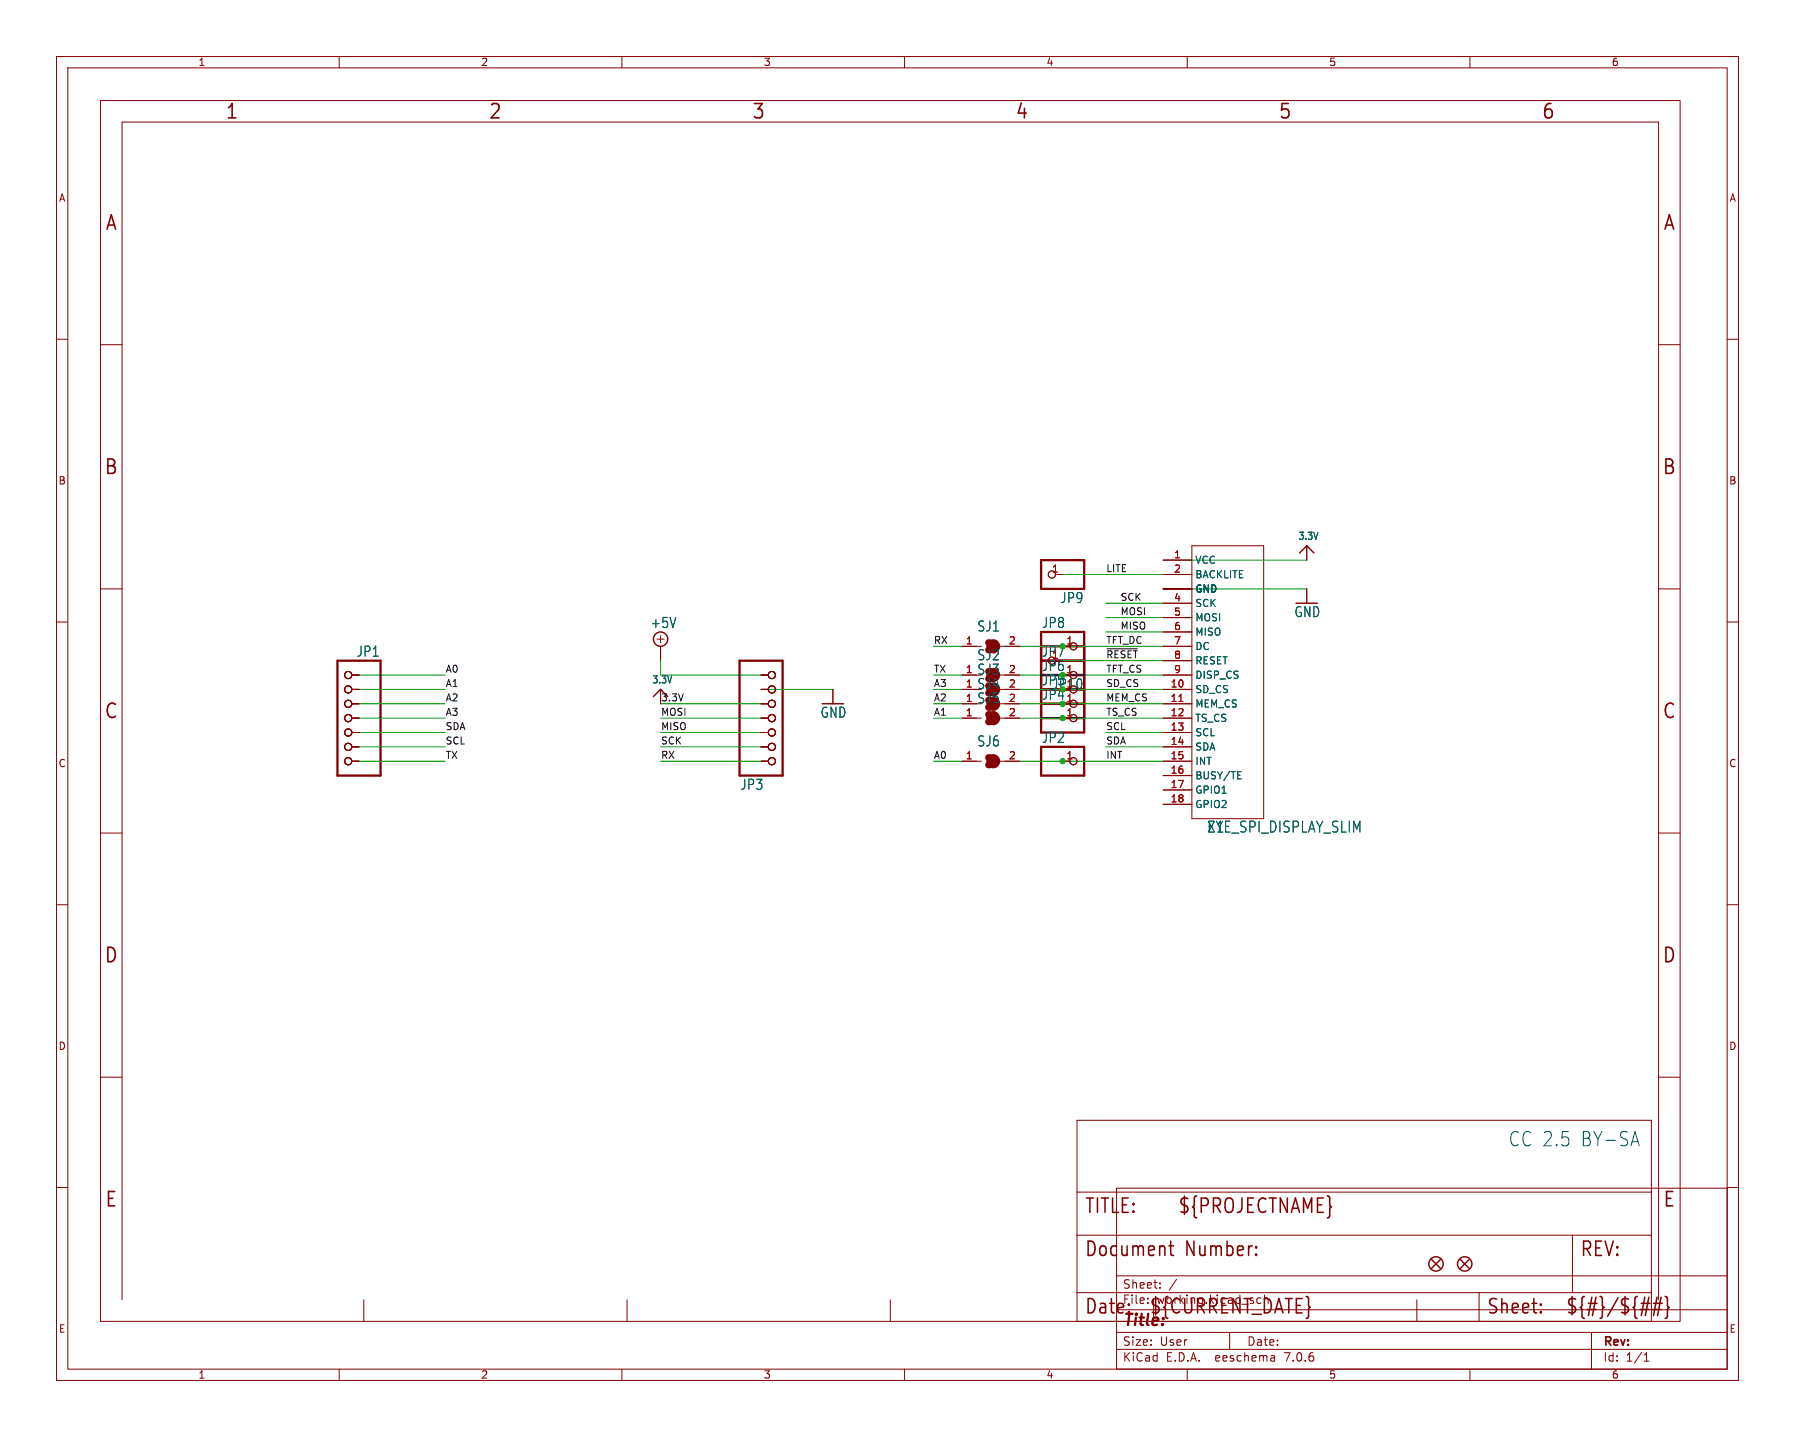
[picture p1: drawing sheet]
<svg xmlns="http://www.w3.org/2000/svg" width="317mm" height="254mm" viewBox="0 0 317 254" stroke-linecap="round" stroke-linejoin="round" font-family="sans-serif">
<g fill="none" stroke="#840000" stroke-width=".18">
<path d="M10 10h297.5v234.1h-297.5zM12 12h293.5v230.1h-293.5zM17.8 17.8h279.4v215.9h-279.4zM60 10v2M110 10v2M160 10v2M210 10v2M260 10v2M10 60h2M305.5 60h2M17.8 61h3.8M293.4 61h3.8"/>
<path d="M205.7 99.1h5.1M210.8 96.5h12.7v48.3h-12.7zM231.1 96.5v2.6M10 110h2M17.8 104.1h3.8M62.2 119.4h1.3M116.2 113h1.3M116.8 112.4v1.3M116.8 114.3v2.5M134.6 119.4h1.3M170.2 119.4h2.5M170.2 114.3h2.5"/>
<path d="M176.9 119.4h3.4M176.9 114.3h3.4M186.7 101.6h1.3M188 119.4h1.2M188 114.3h1.2M205.7 119.4h5.1M205.7 101.6h5.1M205.7 114.3h5.1M205.7 104.1h5.1M205.7 106.7h5.1M205.7 109.2h5.1M205.7 111.8h5.1"/>
<path d="M205.7 116.8h5.1M231.1 104.1v2.6M293.4 104.1h3.8M305.5 110h2M62.2 127h1.3M62.2 124.5h1.3M62.2 121.9h1.3M62.2 129.5h1.3M62.2 132.1h1.3M62.2 134.6h1.3M116.8 121.9v2.6M134.6 127h1.3"/>
<path d="M134.6 124.5h1.3M134.6 121.9h1.3M134.6 129.5h1.3M134.6 132.1h1.3M134.6 134.6h1.3M147.3 121.9v2.6M170.2 127h3.4M170.2 124.5h2.5M170.2 121.9h2.5M170.2 134.6h3.4M176.9 127h3.4M176.9 124.5h3.4"/>
<path d="M176.9 121.9h3.4M176.9 134.6h3.4M188 127h1.2M188 124.5h1.2M188 134.6h1.2M205.7 127h5.1M205.7 124.5h5.1M205.7 121.9h5.1M205.7 129.5h5.1M205.7 132.1h5.1M205.7 134.6h5.1M205.7 137.2h5.1"/>
<path d="M205.7 139.7h5.1M10 160h2M17.8 147.3h3.8M205.7 142.2h5.1M293.4 147.3h3.8M305.5 160h2M17.8 190.5h3.8M190.5 198.1h101.6v35.6h-101.6zM293.4 190.5h3.8M10 210h2M190.5 210.8h101.6M190.5 218.4h101.6"/>
<path d="M197.5 210.1h108v32h-108zM278.1 218.4v10.2M305.5 210h2M21.6 229.9v-208.3h271.8v208.3M64.3 229.9v3.8M110.9 229.9v3.8M157.5 229.9v3.8M190.5 228.6h101.6M197.5 238.6h108M197.5 235.6h108M197.5 231.6h108M197.5 225.6h108"/>
<path d="M205.2 227.7v.1M205.2 226.9v.1M208.1 226.2l-1.3 2M217.5 235.6v3M225.4 239.8l.1 .9M250.6 229.9v3.8M261.6 228.6v5.1M281.5 235.6v6.5M290.8 239.6l.4-.4v1.5M60 242.1v2M110 242.1v2M160 242.1v2"/>
<path d="M210 242.1v2M225.5 240.6l-.2 .1M225.5 240.1h-.2M260 242.1v2M290.8 240.7h.9"/>
<circle cx="61.6" cy="119.4" r=".63"/>
<circle cx="136.5" cy="119.4" r=".63"/>
<circle cx="186.1" cy="101.6" r=".63"/>
<circle cx="186.1" cy="116.8" r=".63"/>
<circle cx="189.9" cy="119.4" r=".63"/>
<circle cx="189.9" cy="114.3" r=".63"/>
<circle cx="61.6" cy="132.1" r=".63"/>
<circle cx="61.6" cy="129.5" r=".63"/>
<circle cx="61.6" cy="124.5" r=".63"/>
<circle cx="61.6" cy="134.6" r=".63"/>
<circle cx="61.6" cy="121.9" r=".63"/>
<circle cx="61.6" cy="127" r=".63"/>
<circle cx="136.5" cy="134.6" r=".63"/>
<circle cx="136.5" cy="124.5" r=".63"/>
<circle cx="136.5" cy="121.9" r=".63"/>
<circle cx="136.5" cy="132.1" r=".63"/>
<circle cx="136.5" cy="127" r=".63"/>
<circle cx="136.5" cy="129.5" r=".63"/>
<circle cx="189.9" cy="124.5" r=".63"/>
<circle cx="189.9" cy="134.6" r=".63"/>
<circle cx="189.9" cy="127" r=".63"/>
</g>
<g fill="none" stroke="#840000" stroke-width=".41">
<path d="M184.1 99.1h7.7v5h-7.7zM59.7 116.8h7.6v20.4h-7.6zM130.8 116.8h7.6v20.4h-7.6zM184.1 114.3h7.7M184.1 111.8h7.7v17.7h-7.7zM184.1 119.4h7.7M184.1 116.8h7.7M174.6 127h1.3M174.6 134.6h1.3M184.1 132.1h7.7v5.1h-7.7zM184.1 121.9h7.7M184.1 124.5h7.7"/>
<path d="M184.1 127h7.7"/>
</g>
<path d="M174.9 113.7a.64 .64 0 0 1 .6 .6 .64 .64 0 0 1-.6 .6M175.6 113.7a.64 .64 0 0 1 .7 .6 .64 .64 0 0 1-.7 .6M174.9 126.4a.64 .64 0 0 1 .6 .6 .64 .64 0 0 1-.6 .6M174.9 134a.64 .64 0 0 1 .6 .6 .64 .64 0 0 1-.6 .7M175.6 126.4a.64 .64 0 0 1 .7 .6 .64 .64 0 0 1-.7 .6M175.6 134a.64 .64 0 0 1 .7 .6 .64 .64 0 0 1-.7 .7" fill="none" stroke="#840000" stroke-width="1.3"/>
<path d="M208.5 124h.7" fill="none" stroke="#a90000" stroke-width=".18"/>
<path d="M218.9 137.7h.6M218.9 136.5h.6" fill="none" stroke="#006464" stroke-width=".18"/>
<g fill="none" stroke="#840000" stroke-width=".25">
<path d="M229.9 97.8l1.2-1.3 1.3 1.3M115.6 123.2l1.2-1.3 1.3 1.3M253.2 222.8l1.6 1.5M254.8 222.8l-1.6 1.5M258.3 222.8l1.5 1.5M259.8 222.8l-1.5 1.5"/>
<circle cx="116.8" cy="113" r="1.27"/>
<circle cx="254" cy="223.5" r="1.27"/>
<circle cx="259.1" cy="223.5" r="1.27"/>
</g>
<g fill="none" stroke="#840000" stroke-width=".27">
<path d="M207.1 219.5v2.2l.1 .2 .4 .1M206.8 220.3h.8M222.2 221.8l.1 .1-.1 .1M222.2 221.8l-.1 .1 .1 .1M222.2 220.4v.3M222.2 221.8v.2M222.2 220.4l.1 .2-.1 .1M222.2 220.4l-.1 .2 .1 .1M272.5 231.9l.1 .2-.1 .1M272.5 230.6l.1 .1-.1 .2M290.1 231.6h1.5M290.3 230.5h1.6"/>
<path d="M291.6 229.4l-.6 3.3M292.3 231.6h1.5M292.5 230.5h1.5M293.1 229.4l-.6 3.3M293.8 229.4l-.6 3.3M294.5 229.3l.3 .1 .1 .2v1.3l.3 .3-.3 .4v1.2l-.1 .2-.3 .1"/>
</g>
<path d="M195.8 114.7h5.4" fill="none" stroke="#0f0f0f" stroke-width=".18"/>
<path d="M288.7 201.9h1M289.2 200.1l.7 2.5" fill="none" stroke="#0000c2" stroke-width=".18"/>
<g fill="none" stroke="#009600" stroke-width=".18">
<path d="M205.7 99.1h25.4M63.5 119.4h15.2M116.8 116.8v2.6h17.8M165.1 119.4h5.1M165.1 114.3h5.1M180.3 119.4h25.4M180.3 114.3h25.4M188 116.8h17.7M188 101.6h17.7M195.6 111.8h10.1M195.6 106.7h10.1M195.6 109.2h10.1"/>
<path d="M205.7 104.1h25.4M63.5 124.5h15.2M63.5 121.9h15.2M63.5 127h15.2M63.5 132.1h15.2M63.5 134.6h15.2M63.5 129.5h15.2M116.8 124.5h17.8M116.8 127h17.8M116.8 132.1h17.8M116.8 134.6h17.8M116.8 129.5h17.8"/>
<path d="M134.6 121.9h12.7M165.1 124.5h5.1M165.1 121.9h5.1M165.1 127h5.1M165.1 134.6h5.1M180.3 124.5h25.4M180.3 121.9h25.4M180.3 127h25.4M180.3 134.6h25.4M195.6 132.1h10.1M195.6 129.5h10.1"/>
</g>
<g fill="#009600" stroke="#009600" stroke-width=".18">
<circle cx="188" cy="134.6" r=".46"/>
<circle cx="188" cy="127" r=".46"/>
<circle cx="188" cy="124.5" r=".46"/>
</g>
<g font-size="3.5" fill="#840000">
<text x="39.8" y="21.4">1</text>
<text x="86.3" y="21.4">2</text>
<text x="132.9" y="21.4">3</text>
<text x="179.5" y="21.4">4</text>
<text x="226" y="21.4">5</text>
<text x="272.6" y="21.4">6</text>
<text x="18.5" y="41.1">A</text>
<text x="294.1" y="41.1">A</text>
<text x="18.3" y="84.2">B</text>
<text x="293.9" y="84.2">B</text>
<text x="18.3" y="127.4">C</text>
<text x="293.9" y="127.4">C</text>
<text x="18.3" y="170.6">D</text>
<text x="293.9" y="170.6">D</text>
<text x="18.5" y="213.8">E</text>
<text x="191.8" y="214.9">TITLE:</text>
<text x="208.3" y="214.9">${PROJECTNAME}</text>
<text x="294" y="213.8">E</text>
<text x="191.8" y="222.5">Document</text>
<text x="209.6" y="222.5">Number:</text>
<text x="279.4" y="222.5">REV:</text>
<text x="191.8" y="232.7">Date:</text>
<text x="203.2" y="232.7">${CURRENT_DATE}</text>
<text x="262.9" y="232.7">Sheet:</text>
<text x="276.9" y="232.7">${#}/${##}</text>
</g>
<g font-size="3.5" fill="#0000c2">
<text x="266.7" y="203">CC 2.5</text>
<text x="279.5" y="203">BY-SA</text>
</g>
<text font-size="2.8" fill="#840000" x="198.5" y="235">Title:</text>
<g font-size="2.7" fill="#006464">
<text x="213.4" y="147.5">X1</text>
<text x="213.4" y="147.5">EYE_SPI_DISPLAY_SLIM</text>
</g>
<g font-size="2.5" fill="#006464">
<text x="187.5" y="106.9">JP9</text>
<text x="115" y="111.3">+5V</text>
<text x="172.8" y="111.9">SJ1</text>
<text x="184.2" y="111.3">JP8</text>
<text x="228.9" y="109.4">GND</text>
<text x="63" y="116.3">JP1</text>
<text x="172.8" y="119.5">SJ3</text>
<text x="172.8" y="117">SJ2</text>
<text x="184.2" y="118.9">JP6</text>
<text x="172.8" y="124.6">SJ5</text>
<text x="172.8" y="122.1">SJ4</text>
<text x="145" y="127.1">GND</text>
<text x="184.2" y="131.6">JP2</text>
<text x="172.8" y="132.2">SJ6</text>
<text x="130.9" y="139.9">JP3</text>
</g>
<g font-size="2.5" fill="#009600">
<text x="184.2" y="116.3">JP7</text>
<text x="184.2" y="124">JP4</text>
<text x="184.2" y="121.4">JP5</text>
</g>
<text font-size="2.5" fill="#840000" x="186" y="122.1">JP10</text>
<g font-size="2.1" fill="#840000">
<text x="198.5" y="230.8">File:</text>
<text x="198.5" y="228.1">Sheet:</text>
<text x="204.6" y="230.8">working.kicad_sch</text>
<text x="198.5" y="238.2">Size:</text>
<text x="205.2" y="238.2">User</text>
<text x="220.5" y="238.2">Date:</text>
<text x="283.5" y="238.4">Rev:</text>
<text x="198.5" y="241">KiCad</text>
<text x="206.2" y="241">E.D.A.</text>
<text x="215.1" y="241">eeschema</text>
<text x="227.5" y="241">7.0.6</text>
<text x="283.5" y="241">Id:</text>
<text x="287.6" y="241">1/1</text>
</g>
<g font-size="1.8" fill="#840000">
<text x="35" y="11.9">1</text>
<text x="85" y="11.9">2</text>
<text x="135" y="11.9">3</text>
<text x="185" y="11.9">4</text>
<text x="235" y="11.9">5</text>
<text x="285" y="11.9">6</text>
<text x="10.3" y="35.9">A</text>
<text x="305.8" y="35.9">A</text>
<text x="10.3" y="85.9">B</text>
<text x="305.8" y="85.9">B</text>
<text x="10.3" y="135.9">C</text>
<text x="305.8" y="135.9">C</text>
<text x="10.3" y="185.9">D</text>
<text x="305.8" y="185.9">D</text>
<text x="10.3" y="235.9">E</text>
<text x="305.8" y="235.9">E</text>
<text x="35" y="244">1</text>
<text x="85" y="244">2</text>
<text x="135" y="244">3</text>
<text x="185" y="244">4</text>
<text x="235" y="244">5</text>
<text x="285" y="244">6</text>
</g>
<g font-size="1.8" fill="#006464">
<text x="229.6" y="95.7">3.3V</text>
<text x="211.3" y="99.9">VCC</text>
<text x="211.3" y="102.5">BACKLITE</text>
<text x="211.3" y="105">GND</text>
<text x="211.3" y="107.5">SCK</text>
<text x="211.3" y="110.1">MOSI</text>
<text x="211.3" y="112.6">MISO</text>
<text x="186" y="116.6">1</text>
<text x="188.5" y="119.1">1</text>
<text x="211.3" y="115.2">DC</text>
<text x="211.3" y="117.7">RESET</text>
<text x="115.3" y="121.1">3.3V</text>
<text x="188.5" y="121.7">1</text>
<text x="211.3" y="122.8">SD_CS</text>
<text x="211.3" y="125.3">MEM_CS</text>
<text x="211.3" y="120.2">DISP_CS</text>
<text x="211.3" y="127.9">TS_CS</text>
<text x="211.3" y="130.4">SCL</text>
<text x="211.3" y="132.9">SDA</text>
<text x="211.3" y="135.5">INT</text>
<text x="211.3" y="138">BUSY/TE</text>
<text x="211.3" y="140.6">GPIO1</text>
<text x="211.3" y="143.1">GPIO2</text>
</g>
<g font-size="1.8" fill="#a90000">
<text x="186" y="101.3">1</text>
<text x="207.6" y="98.8">1</text>
<text x="207.6" y="101.3">2</text>
<text x="207.6" y="106.4">4</text>
<text x="207.6" y="109">5</text>
<text x="207.6" y="111.5">6</text>
<text x="170.7" y="119.1">1</text>
<text x="170.7" y="114">1</text>
<text x="178.4" y="119.1">2</text>
<text x="178.4" y="114">2</text>
<text x="188.5" y="114">1</text>
<text x="207.6" y="114">7</text>
<text x="207.6" y="116.6">8</text>
<text x="207.6" y="119.1">9</text>
<text x="170.7" y="121.7">1</text>
<text x="170.7" y="124.2">1</text>
<text x="178.4" y="121.7">2</text>
<text x="178.4" y="124.2">2</text>
<text x="188.5" y="124.2">1</text>
<text x="207" y="121.7">10</text>
<text x="207" y="124.2">11</text>
<text x="170.7" y="126.7">1</text>
<text x="178.4" y="126.7">2</text>
<text x="188.5" y="126.7">1</text>
<text x="207" y="126.7">12</text>
<text x="207" y="129.3">13</text>
<text x="207" y="131.8">14</text>
<text x="170.7" y="134.4">1</text>
<text x="178.4" y="134.4">2</text>
<text x="188.5" y="134.4">1</text>
<text x="207" y="134.4">15</text>
<text x="207" y="136.9">16</text>
<text x="207" y="139.4">17</text>
<text x="207" y="142">18</text>
</g>
<g font-size="1.7" fill="#0f0f0f">
<text x="195.6" y="101.3">LITE</text>
<text x="198.1" y="106.3">SCK</text>
<text x="165.1" y="114">RX</text>
<text x="195.6" y="114">TFT_DC</text>
<text x="198.1" y="108.9">MOSI</text>
<text x="198.1" y="111.4">MISO</text>
<text x="78.7" y="119">A0</text>
<text x="165.1" y="119">TX</text>
<text x="195.6" y="116.5">~{RESET}</text>
<text x="195.6" y="119">TFT_CS</text>
<text x="78.7" y="121.6">A1</text>
<text x="78.7" y="124.1">A2</text>
<text x="116.8" y="124.1">3.3V</text>
<text x="165.1" y="124.1">A2</text>
<text x="165.1" y="121.6">A3</text>
<text x="195.6" y="121.6">SD_CS</text>
<text x="195.6" y="124.1">MEM_CS</text>
<text x="78.7" y="131.7">SCL</text>
<text x="78.7" y="129.2">SDA</text>
<text x="78.7" y="126.7">A3</text>
<text x="116.8" y="131.7">SCK</text>
<text x="116.8" y="126.7">MOSI</text>
<text x="116.8" y="129.2">MISO</text>
<text x="165.1" y="126.7">A1</text>
<text x="195.6" y="129.2">SCL</text>
<text x="195.6" y="126.7">TS_CS</text>
<text x="195.6" y="131.7">SDA</text>
<text x="78.7" y="134.3">TX</text>
<text x="116.8" y="134.3">RX</text>
<text x="165.1" y="134.3">A0</text>
<text x="195.6" y="134.3">INT</text>
</g>
</svg>
